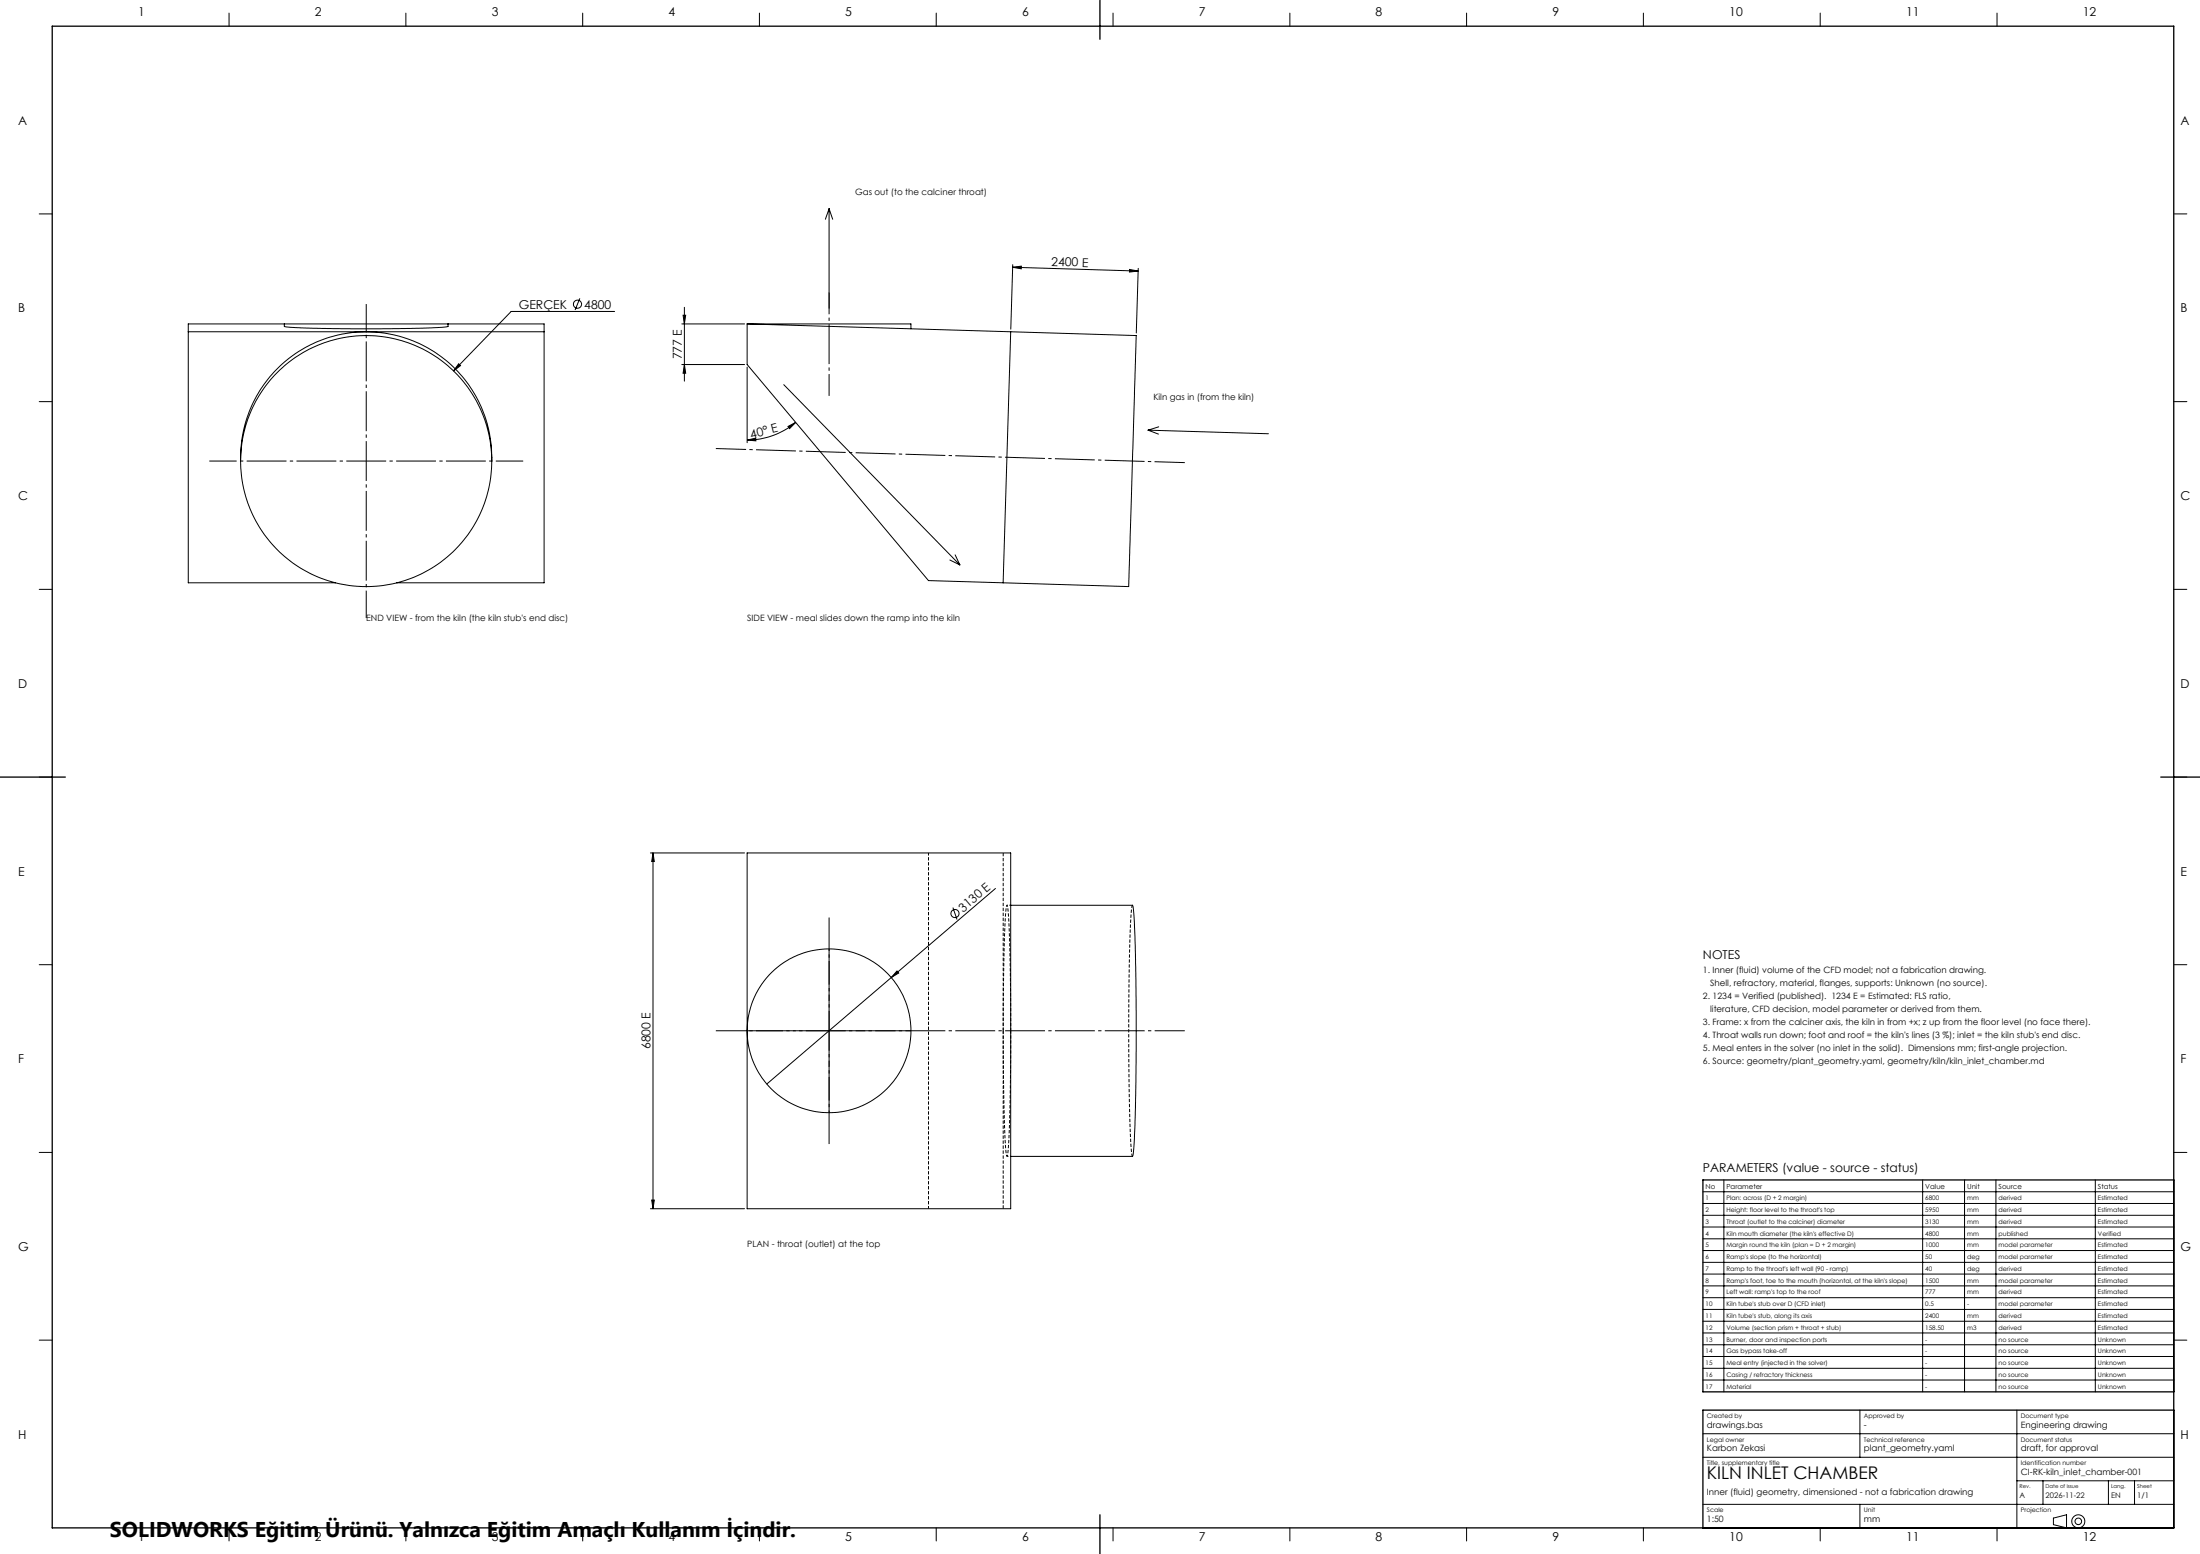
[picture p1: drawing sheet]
<svg xmlns="http://www.w3.org/2000/svg" width="841mm" height="594mm" viewBox="0 0 841 594" stroke-linecap="round" stroke-linejoin="round" font-family="sans-serif">
<g fill="none" stroke="#000" stroke-width=".38">
<path d="M87.6 5v5M155.2 5v5M222.7 5v5M290.3 5v5M357.9 5v5M425.5 5v5M493.1 5v5M560.6 5v5M628.2 5v5M695.8 5v5M763.4 5v5M316.9 79.8v38"/>
<path d="M316.9 79.8l-1.4 4M316.9 79.8l1.4 4M15 81.8h5M831 81.8h5M221.7 114l-1.8 4.5M234.9 119.1h-39.5l-22 22.7M261.6 117.5v28.2M387.1 102.2l3.3-.5v1.1zM387.1 102.2l48 1.4M387.1 101.2l-.7 24.6M431.8 103l3.3 .6-3.3 .4zM435.1 102.6l-.7 24.7"/>
<path d="M72 126.8h136M108.7 123.8v1l2.4 .3 23.2 .6 32.8-.5 4.1-.4 .1-1M108.7 123.8h62.6M108.7 123.8h-36.7v99h56.3M171.3 123.8h36.7v99h-56.3M175.3 139.1l.7 .7-2.6 2zM260.6 123.8h24M260.6 139.3h24M261.1 120.5h1l-.5 3.3zM261.6 139.3l.5 3.4h-1zM285.6 123.8h62.6v1.9M285.6 123.8v15.5l69.3 82.6 28.6 .9"/>
<path d="M285.6 123.8l100.8 3M386.4 126.8l47.9 1.5-2.8 95.8-48-1.3M386.4 126.8l-2.9 96M15 153.5h5M285.6 140.3v28.9M299.6 147l67.3 68.9M831 153.5h5M92 176.2a48 48 0 0 1 48-49.4 48 48 0 0 1 48 49.4M285.6 168.2l3.3-.7 .1 1zM301.2 163l3-1.5-2.4 2.3zM304.2 161.5a28.8 28.8 0 0 1-18.6 6.7M438.9 164.4l46 1.4"/>
<path d="M438.9 164.4l3.9 1.5M442.9 163.2l-4 1.2M363.1 214.1l3.8 1.8M365.1 212.1l1.8 3.8M15 225.3h5M831 225.3h5M15 297h5M831 297h5M248.6 326h36M249.6 326l.5 3.3h-1zM249.6 326v136M285.6 326h100.8v136h-100.8z"/>
<path d="M380.5 339.6l-39.8 34.1M364.3 346.9l1.5 4.6M386.4 346h46.5l.5 3.2 .5 9.1 .4 28.2-.3 39.6-.4 10.7-.6 5.2h-46.6M15 368.8h5M340.7 373.7l-47.6 40.7M342.9 371.2l.6 .7-2.8 1.8zM831 368.8h5M15 440.5h5M249.1 458.7h1l-.5 3.3zM651 455.5h180M659 451v81M735 451v81"/>
<path d="M751 451v81M763 451v81M801 451v81M831 440.5h5M248.6 462h36M651 460h180M651 464.5h180M651 469h180M651 473.5h180M651 478h180M651 482.5h180M651 487h180"/>
<path d="M651 491.5h180M651 496h180M15 512.3h5M651 500.5h180M651 505h180M651 509.5h180M651 514h180M651 518.5h180M831 512.3h5M651 523h180M651 527.5h180M711 539v18"/>
<path d="M771 539v45M651 548h180M651 557h180M651 575h180M711 575v9M771 566h60M781 566v9M806 566v9M816 566v9M87.6 584v5M155.2 584v5M222.7 584v5"/>
<path d="M290.3 584v5M357.9 584v5M425.5 584v5M493.1 584v5M560.6 584v5M628.2 584v5M695.8 584v5M763.4 584v5M785 580.3l5-1.3v5l-5-1.2z"/>
<circle cx="220.8" cy="116.3" r="1.56"/>
<circle cx="140" cy="176.2" r="48"/>
<circle cx="365.1" cy="349.2" r="1.56"/>
<circle cx="316.9" cy="394" r="31.3"/>
<circle cx="794.5" cy="581.5" r="1.25"/>
<circle cx="794.5" cy="581.5" r="2.5"/>
</g>
<path d="M432.9 346l-.5 3.7-.5 10.4-.4 33.9 .4 33.9 .5 10.4 .5 3.7M383.5 394l.4 33.9 .5 10.4 .5 3.7 .6-3.7 .5-10.4 .4-33.9M386.4 394l-.4-33.9-.5-10.4-.6-3.7-.5 3.7-.5 10.4-.4 33.9" fill="none" stroke="#000" stroke-width=".38" stroke-dasharray="1.3 .6" stroke-dashoffset=".2" stroke-linecap="butt"/>
<path d="M354.9 462v-136" fill="none" stroke="#000" stroke-width=".38" stroke-dasharray="1.3 .6" stroke-dashoffset=".3" stroke-linecap="butt"/>
<path d="M383.5 394v-68M383.5 462v-68" fill="none" stroke="#000" stroke-width=".38" stroke-dasharray="1.3 .6" stroke-linecap="butt"/>
<path d="M386.4 346h-1.5M384.9 442h1.5" fill="none" stroke="#000" stroke-width=".38" stroke-dasharray="1.3 .6" stroke-dashoffset=".7" stroke-linecap="butt"/>
<path d="M316.9 151.3v-39.5" fill="none" stroke="#000" stroke-width=".38" stroke-dasharray="15.2 1.3 1.3 1.3" stroke-dashoffset="6.9" stroke-linecap="butt"/>
<path d="M273.6 171.5l179.3 5.3M273.6 394h179.3" fill="none" stroke="#000" stroke-width=".38" stroke-dasharray="15.2 1.3 1.3 1.3" stroke-dashoffset="3.7" stroke-linecap="butt"/>
<path d="M316.9 437.3v-86.6" fill="none" stroke="#000" stroke-width=".38" stroke-dasharray="15.2 1.3 1.3 1.3" stroke-dashoffset="2.4" stroke-linecap="butt"/>
<path d="M80 176.2h120M140 236.2v-120" fill="none" stroke="#000" stroke-width=".38" stroke-dasharray="15.2 1.3 1.3 1.3" stroke-dashoffset="4.8" stroke-linecap="butt"/>
<path d="M20 10h811v574h-811zM420.5 0v15M0 297h25M826 297h15M831 451h-180v81h180M831 539h-180v45M420.5 579v15" fill="none" stroke="#000" stroke-width=".5"/>
<path d="M387.1 102.2l3.3-.5v1.1zM431.8 103l3.3 .6-3.3 .4zM261.6 139.3l.5 3.4h-1zM261.1 120.5h1l-.5 3.3zM175.3 139.1l.7 .7-2.6 2zM285.6 168.2l3.3-.7 .1 1zM301.2 163l3-1.5-2.4 2.3zM249.6 326l.5 3.3h-1zM342.9 371.2l.6 .7-2.8 1.8zM249.1 458.7h1l-.5 3.3z" fill="#000"/>
<path d="M316.9 394v.1M316.9 394h.1" fill="none" stroke="#000" stroke-width=".38" stroke-dasharray="15.2 1.3 1.3 1.3" stroke-linecap="butt"/>
<path d="M316.8 394h-31.2M316.9 393.9v-31.3M316.9 394.1v31.3M317 394h31.3" fill="none" stroke="#000" stroke-width=".38" stroke-dasharray="15.2 1.3 1.3 1.3" stroke-dashoffset="1.5" stroke-linecap="butt"/>
<text font-size="8.2" x="42.1" y="587.3">SOLIDWORKS Eğitim Ürünü. Yalnızca Eğitim Amaçlı Kullanım İçindir.</text>
<text font-size="6.7" x="652.5" y="565.5">KILN INLET CHAMBER</text>
<g font-size="4.7">
<text x="52.8" y="6">1</text>
<text x="120.4" y="6">2</text>
<text x="188" y="6">3</text>
<text x="255.5" y="6">4</text>
<text x="323.1" y="6">5</text>
<text x="390.7" y="6">6</text>
<text x="458.3" y="6">7</text>
<text x="525.9" y="6">8</text>
<text x="593.5" y="6">9</text>
<text x="661" y="6">10</text>
<text x="728.6" y="6">11</text>
<text x="796.2" y="6">12</text>
<text x="7" y="47.7">A</text>
<text x="833.5" y="47.7">A</text>
<text x="401.9" y="101.6" transform="rotate(2 401.9 101.6)">2400 E</text>
<text x="7" y="119.4">B</text>
<text x="198.3" y="118">GERÇEK</text>
<text x="223.3" y="118">4800</text>
<text x="833.5" y="119.4">B</text>
<text x="260.6" y="137.3" transform="rotate(-90 260.6 137.3)">777 E</text>
<text x="287.1" y="167.7" transform="rotate(-14 287.1 167.7)">40° E</text>
<text x="7" y="191.2">C</text>
<text x="833.5" y="191.2">C</text>
<text x="7" y="262.9">D</text>
<text x="833.5" y="262.9">D</text>
<text x="7" y="334.7">E</text>
<text x="833.5" y="334.7">E</text>
<text x="368.1" y="348.8" transform="rotate(-41 368.1 348.8)">3130 E</text>
<text x="651" y="366.5">NOTES</text>
<text x="248.6" y="401.1" transform="rotate(-90 248.6 401.1)">6800 E</text>
<text x="7" y="406.4">F</text>
<text x="833.5" y="406.4">F</text>
<text x="651" y="448">PARAMETERS (value - source - status)</text>
<text x="7" y="478.2">G</text>
<text x="833.5" y="478.2">G</text>
<text x="7" y="549.9">H</text>
<text x="833.5" y="549.9">H</text>
<text x="52.8" y="589">1</text>
<text x="120.4" y="589">2</text>
<text x="188" y="589">3</text>
<text x="255.5" y="589">4</text>
<text x="323.1" y="589">5</text>
<text x="390.7" y="589">6</text>
<text x="458.3" y="589">7</text>
<text x="525.9" y="589">8</text>
<text x="593.5" y="589">9</text>
<text x="661" y="589">10</text>
<text x="728.6" y="589">11</text>
<text x="796.2" y="589">12</text>
</g>
<g font-size="3.3">
<text x="326.9" y="74.6">Gas out (to the calciner throat)</text>
<text x="440.9" y="153">Kiln gas in (from the kiln)</text>
<text x="140" y="237.5">END VIEW - from the kiln (the kiln stub's end disc)</text>
<text x="285.6" y="237.5">SIDE VIEW - meal slides down the ramp into the kiln</text>
<text x="651" y="371.8">1. Inner (fluid) volume of the CFD model; not a fabrication drawing.</text>
<text x="653.8" y="376.8">Shell, refractory, material, flanges, supports: Unknown (no source).</text>
<text x="651" y="381.8">2. 1234 = Verified (published). 1234 E = Estimated: FLS ratio,</text>
<text x="653.8" y="386.8">literature, CFD decision, model parameter or derived from them.</text>
<text x="651" y="391.8">3. Frame: x from the calciner axis, the kiln in from +x; z up from the floor level (no face there).</text>
<text x="651" y="396.8">4. Throat walls run down; foot and roof = the kiln's lines (3 %); inlet = the kiln stub's end disc.</text>
<text x="651" y="401.8">5. Meal enters in the solver (no inlet in the solid). Dimensions mm; first-angle projection.</text>
<text x="651" y="406.8">6. Source: geometry/plant_geometry.yaml, geometry/kiln/kiln_inlet_chamber.md</text>
<text x="285.6" y="476.8">PLAN - throat (outlet) at the top</text>
<text x="652.5" y="545.8">drawings.bas</text>
<text x="712.5" y="545.8">-</text>
<text x="772.5" y="545.8">Engineering drawing</text>
<text x="652.5" y="554.8">Karbon Zekasi</text>
<text x="712.5" y="554.8">plant_geometry.yaml</text>
<text x="772.5" y="554.8">draft, for approval</text>
<text x="772.5" y="563.8">CI-RK-kiln_inlet_chamber-001</text>
<text x="652.5" y="571.3">Inner (fluid) geometry, dimensioned - not a fabrication drawing</text>
<text x="652.5" y="581.8">1:50</text>
<text x="712.5" y="581.8">mm</text>
</g>
<g font-size="2.9">
<text x="772" y="572.6">A</text>
<text x="782" y="572.6">2026-11-22</text>
<text x="807" y="572.6">EN</text>
<text x="817" y="572.6">1/1</text>
</g>
<g font-size="2.7">
<text x="652" y="454.4">No</text>
<text x="660" y="454.4">Parameter</text>
<text x="736" y="454.4">Value</text>
<text x="752" y="454.4">Unit</text>
<text x="764" y="454.4">Source</text>
<text x="802" y="454.4">Status</text>
</g>
<g font-size="2.4">
<text x="652" y="458.8">1</text>
<text x="660" y="458.8">Plan: across (D + 2 margin)</text>
<text x="736" y="458.8">6800</text>
<text x="752" y="458.8">mm</text>
<text x="764" y="458.8">derived</text>
<text x="802" y="458.8">Estimated</text>
<text x="652" y="463.3">2</text>
<text x="652" y="467.8">3</text>
<text x="660" y="463.3">Height: floor level to the throat's top</text>
<text x="660" y="467.8">Throat (outlet to the calciner) diameter</text>
<text x="736" y="463.3">5950</text>
<text x="736" y="467.8">3130</text>
<text x="752" y="463.3">mm</text>
<text x="752" y="467.8">mm</text>
<text x="764" y="463.3">derived</text>
<text x="764" y="467.8">derived</text>
<text x="802" y="463.3">Estimated</text>
<text x="802" y="467.8">Estimated</text>
<text x="652" y="472.3">4</text>
<text x="660" y="472.3">Kiln mouth diameter (the kiln's effective D)</text>
<text x="736" y="472.3">4800</text>
<text x="752" y="472.3">mm</text>
<text x="764" y="472.3">published</text>
<text x="802" y="472.3">Verified</text>
<text x="652" y="476.8">5</text>
<text x="660" y="476.8">Margin round the kiln (plan = D + 2 margin)</text>
<text x="736" y="476.8">1000</text>
<text x="752" y="476.8">mm</text>
<text x="764" y="476.8">model parameter</text>
<text x="802" y="476.8">Estimated</text>
<text x="652" y="481.3">6</text>
<text x="652" y="485.8">7</text>
<text x="660" y="481.3">Ramp's slope (to the horizontal)</text>
<text x="660" y="485.8">Ramp to the throat's left wall (90 - ramp)</text>
<text x="736" y="481.3">50</text>
<text x="736" y="485.8">40</text>
<text x="752" y="481.3">deg</text>
<text x="752" y="485.8">deg</text>
<text x="764" y="481.3">model parameter</text>
<text x="764" y="485.8">derived</text>
<text x="802" y="481.3">Estimated</text>
<text x="802" y="485.8">Estimated</text>
<text x="652" y="490.3">8</text>
<text x="660" y="490.3">Ramp's foot, toe to the mouth (horizontal, at the kiln's slope)</text>
<text x="736" y="490.3">1500</text>
<text x="752" y="490.3">mm</text>
<text x="764" y="490.3">model parameter</text>
<text x="802" y="490.3">Estimated</text>
<text x="652" y="494.8">9</text>
<text x="660" y="494.8">Left wall: ramp's top to the roof</text>
<text x="736" y="494.8">777</text>
<text x="752" y="494.8">mm</text>
<text x="764" y="494.8">derived</text>
<text x="802" y="494.8">Estimated</text>
<text x="652" y="499.3">10</text>
<text x="652" y="503.8">11</text>
<text x="660" y="499.3">Kiln tube's stub over D (CFD inlet)</text>
<text x="660" y="503.8">Kiln tube's stub, along its axis</text>
<text x="736" y="499.3">0.5</text>
<text x="736" y="503.8">2400</text>
<text x="752" y="499.3">-</text>
<text x="752" y="503.8">mm</text>
<text x="764" y="499.3">model parameter</text>
<text x="764" y="503.8">derived</text>
<text x="802" y="499.3">Estimated</text>
<text x="802" y="503.8">Estimated</text>
<text x="652" y="508.3">12</text>
<text x="660" y="508.3">Volume (section prism + throat + stub)</text>
<text x="736" y="508.3">158.50</text>
<text x="752" y="508.3">m3</text>
<text x="764" y="508.3">derived</text>
<text x="802" y="508.3">Estimated</text>
<text x="652" y="512.8">13</text>
<text x="660" y="512.8">Burner, door and inspection ports</text>
<text x="736" y="512.8">-</text>
<text x="764" y="512.8">no source</text>
<text x="802" y="512.8">Unknown</text>
<text x="652" y="517.3">14</text>
<text x="652" y="521.8">15</text>
<text x="660" y="517.3">Gas bypass take-off</text>
<text x="660" y="521.8">Meal entry (injected in the solver)</text>
<text x="736" y="517.3">-</text>
<text x="736" y="521.8">-</text>
<text x="764" y="517.3">no source</text>
<text x="764" y="521.8">no source</text>
<text x="802" y="517.3">Unknown</text>
<text x="802" y="521.8">Unknown</text>
<text x="652" y="526.3">16</text>
<text x="660" y="526.3">Casing / refractory thickness</text>
<text x="736" y="526.3">-</text>
<text x="764" y="526.3">no source</text>
<text x="802" y="526.3">Unknown</text>
<text x="652" y="530.8">17</text>
<text x="660" y="530.8">Material</text>
<text x="736" y="530.8">-</text>
<text x="764" y="530.8">no source</text>
<text x="802" y="530.8">Unknown</text>
<text x="652.5" y="542.1">Created by</text>
<text x="712.5" y="542.1">Approved by</text>
<text x="772.5" y="542.1">Document type</text>
<text x="652.5" y="551.1">Legal owner</text>
<text x="712.5" y="551.1">Technical reference</text>
<text x="772.5" y="551.1">Document status</text>
<text x="652.5" y="560.1">Title, supplementary title</text>
<text x="772.5" y="560.1">Identification number</text>
<text x="652.5" y="578.1">Scale</text>
<text x="712.5" y="578.1">Unit</text>
<text x="772.5" y="578.1">Projection</text>
</g>
<g font-size="2">
<text x="772" y="568.9">Rev.</text>
<text x="782" y="568.9">Date of issue</text>
<text x="807" y="568.9">Lang.</text>
<text x="817" y="568.9">Sheet</text>
</g>
</svg>
